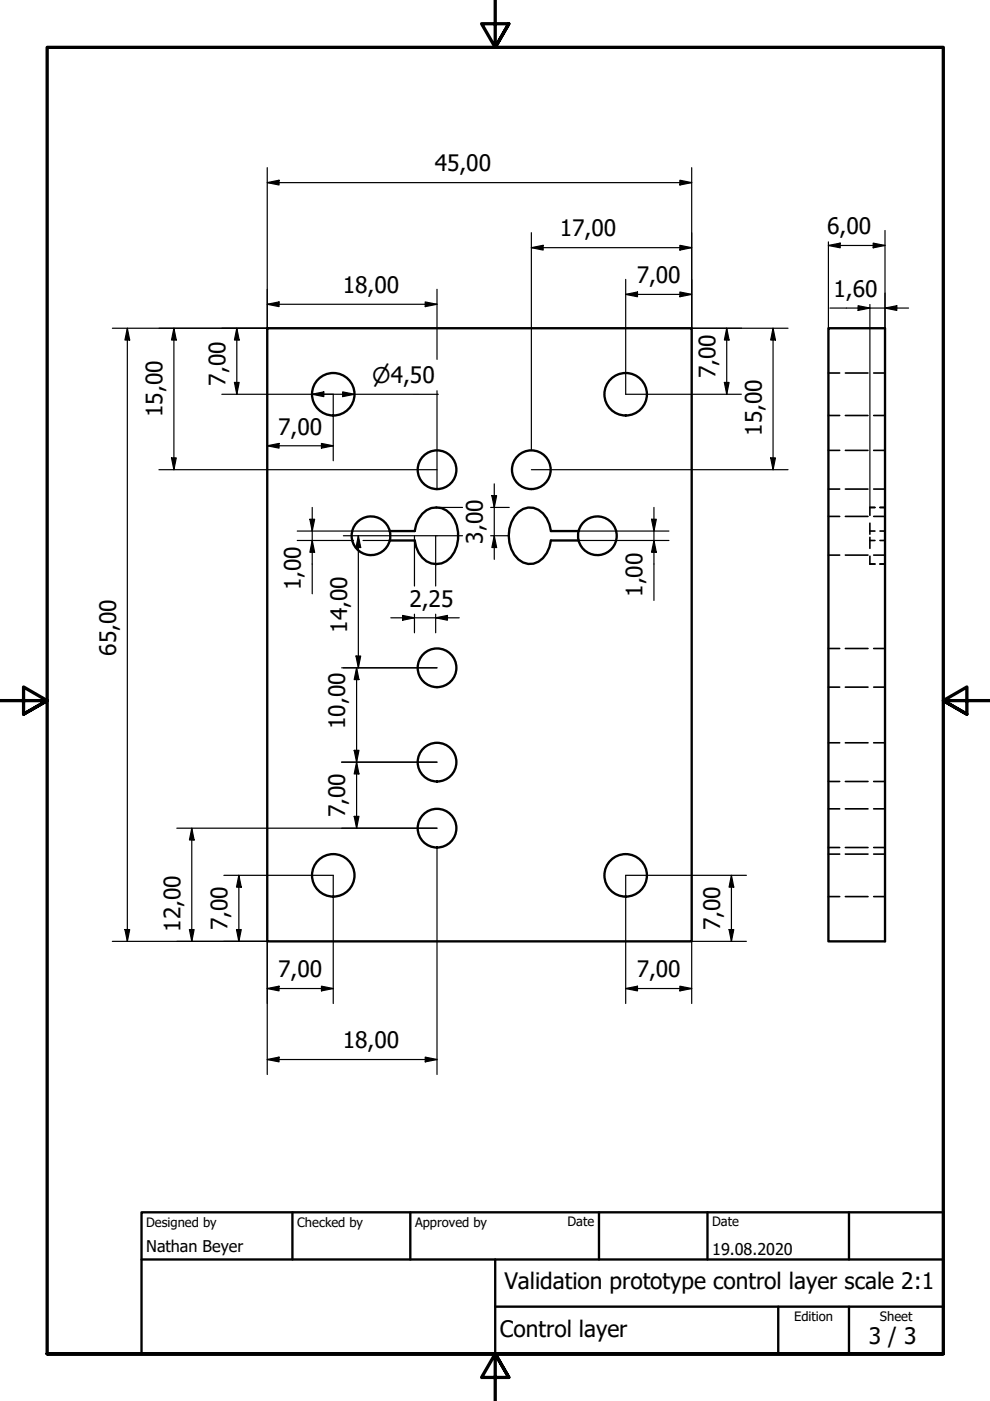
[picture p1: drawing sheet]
<svg xmlns="http://www.w3.org/2000/svg" width="210mm" height="297mm" viewBox="0 0 210 297" stroke-linecap="round" stroke-linejoin="round" font-family="sans-serif">
<!-- layer: Visible (ISO) -->
<g fill="none" stroke="#000" stroke-width=".5">
<path d="M56.7 69.6h90v130h-90zM175.6 69.6h12v130h-12zM82.6 112.6h5.3a5 5 0 0 1 4.6-5 4.6 4.6 0 0 1 4.4 3.8 6.9 6.9 0 0 1-2.2 7.6 4.1 4.1 0 0 1-5.9-1.8l-.6-1.2-.3-1.4h-5.3M82.6 112.6a4.1 4.1 0 0 0-6.3-2.4 4.1 4.1 0 0 0 0 6.8 4.1 4.1 0 0 0 6.3-2.4M82.6 112.6l.2 1.2-.2 .8M122.7 112.6h-5.9a5.6 5.6 0 0 0-3.7-4.9 4.2 4.2 0 0 0-4.7 3 7.2 7.2 0 0 0 1.5 7.9 3.8 3.8 0 0 0 6-1.3l.6-1.3 .3-1.4h5.9"/>
<circle cx="70.7" cy="83.6" r="4.5"/>
<circle cx="92.7" cy="99.6" r="4.1"/>
<circle cx="112.7" cy="99.6" r="4.1"/>
<circle cx="132.7" cy="83.6" r="4.5"/>
<circle cx="126.7" cy="113.6" r="4.1"/>
<circle cx="92.7" cy="141.6" r="4.1"/>
<circle cx="92.7" cy="175.6" r="4.1"/>
<circle cx="92.7" cy="161.6" r="4.1"/>
<circle cx="70.7" cy="185.6" r="4.5"/>
<circle cx="132.7" cy="185.6" r="4.5"/>
</g>
<!-- layer: Hidden (ISO) -->
<g fill="none" stroke="#000" stroke-width=".35">
<path d="M175.6 79.1h2.4M179.2 79.1h4.8M185.2 79.1h2.4M175.6 88.1h2.4M175.6 95.5h2.4M179.2 88.1h4.8M179.2 95.5h4.8M185.2 88.1h2.4M185.2 95.5h2.4M175.6 117.7h2.4M175.6 109.5h2.4M175.6 103.7h2.4"/>
<path d="M179.2 117.7h4.8M179.2 109.5h4.8M179.2 103.7h4.8M184.4 114.6h1.1M184.4 110.9v2.4M184.4 113.9v2.4M184.4 117.9v1.7h1.1M184.4 112.6h1.1M185.2 117.7h2.4M185.2 109.5h2.4M185.2 103.7h2.4M185.5 107.6h-1.1v1.7"/>
<path d="M186.6 114.6h1M186.6 112.6h1M186.6 107.6h1M186.6 119.6h1M175.6 137.5h2.4M179.2 137.5h4.8M185.2 137.5h2.4M175.6 157.5h2.4M175.6 145.7h2.4M179.2 157.5h4.8M179.2 145.7h4.8M185.2 157.5h2.4"/>
<path d="M185.2 145.7h2.4M175.6 165.7h2.4M175.6 179.7h2.4M175.6 171.5h2.4M179.2 165.7h4.8M179.2 179.7h4.8M179.2 171.5h4.8M185.2 165.7h2.4M185.2 179.7h2.4M185.2 171.5h2.4M175.6 190.1h2.4M175.6 181.1h2.4"/>
<path d="M179.2 190.1h4.8M179.2 181.1h4.8M185.2 190.1h2.4M185.2 181.1h2.4"/>
</g>
<!-- layer: Border (ISO) -->
<path d="M105 0v10l-2.9-5h5.8l-2.9 5 2.9-5M0 148.5h10l-5-2.8v5.7l5-2.9-5 2.9M210 148.5h-10l5-2.8v5.7l-5-2.9 5 2.9M10 287v-277h190v277h-190h190M107.9 292l-2.9-5 2.9 5h-5.8l2.9-5v10" fill="none" stroke="#000" stroke-width=".7"/>
<!-- layer: Title (ISO) -->
<path d="M30 257h170v30h-170zM62 257v10M87 257v10M127 257v10M150 257v10M180 257v10M30 267h170M105 277h95M105 267v20M165 277v10M180 277v10" fill="none" stroke="#000" stroke-width=".5"/>
<!-- layer: Dimension (ISO) -->
<g fill="none" stroke="#000" stroke-width=".25">
<path d="M56.7 38.7l2.5-.5v1zM56.7 38.7h90M56.7 35.5v34.1h-32.9M144.2 38.2l2.5 .5-2.5 .5zM146.7 35.5v34.1h20.4M112.7 52.5l2.5-.5v1zM112.7 52.5h34M112.7 49.3v46.2M132.7 59.2v24.4h24.5M144.2 52l2.5 .5-2.5 .5zM175.6 52l2.5-.5v1zM175.6 52h12"/>
<path d="M175.6 51.3v18.3M185.1 51.5l2.5 .5-2.5 .5zM187.6 48.9v20.7M27 69.6l.5 2.5h-1zM27 69.6v130M36.9 69.6l.5 2.5h-1zM36.9 69.6v30M50.2 69.6l.5 2.5h-1zM50.2 69.6v14M56.7 64.5l2.5-.5v1zM56.7 64.5h36M90.2 64l2.5 .5-2.5 .5z"/>
<path d="M92.7 61.3v14.9M132.7 62.4l2.5-.5v1zM132.7 62.4h14M144.2 61.9l2.5 .5-2.5 .5zM154.1 69.6l.5 2.5h-1zM154.1 69.6v14M163.9 69.6l.5 2.5h-1zM163.9 69.6v30M176 65.3h16.6M181.9 64.8l2.5 .5-2.5 .5zM184.4 64.6v43M187.6 65.3l2.5-.5v1z"/>
<path d="M33.7 99.6h59M36.4 97.1h1l-.5 2.5zM47 83.6h23.7v14.1M49.7 81.1h1l-.5 2.5zM56.7 94.5l2.5-.5v1zM56.7 94.5h14M66.2 83.6l2.5-.5v1zM68.2 94l2.5 .5-2.5 .5zM68.7 83.6h24.2M72.7 83.1l2.5 .5-2.5 .5zM92.7 82.8v20.9M112.7 99.6h54.4"/>
<path d="M153.6 81.1h1l-.5 2.5zM163.4 97.1h1l-.5 2.5zM63 112.6h19.6M63 114.6h12M65.7 110.1h1l-.5 2.5zM66.2 114.6l.5 2.5h-1zM66.2 107.6v18.3M72.8 113.6h25.3M76 113.6l.5 2.5h-1zM76 113.6v28M77 114.6h5.6M87.9 113.6v10.7"/>
<path d="M92.4 113.6v10.7M92.7 107.6h5.4M104 107.6h4M104 113.6h4M104.3 105.1h1l-.5 2.5zM104.8 113.6l.5 2.5h-1zM104.8 102.6v16M122.7 112.6h19.1M122.7 114.6h19.1M138.1 110.1h1l-.4 2.5zM138.7 114.6l.4 2.5h-1zM138.7 107.6v19.7"/>
<path d="M75.5 139.1h1l-.5 2.5zM82.9 131h14.5M85.4 130.5l2.5 .5-2.5 .5zM87.9 130.2v4M92.4 131l2.5-.5v1zM92.4 130.2v4M72.4 141.6h20.3M75.1 159.1h1l-.5 2.5zM75.6 141.6l.5 2.5h-1zM75.6 141.6v34M37.5 175.6h55.2M40.7 175.6l.5 2.5h-1z"/>
<path d="M40.7 175.6v24M72.4 161.6h20.3M75.1 173.1h1l-.5 2.5zM75.6 161.6l.5 2.5h-1zM92.7 179.7v48.1M23.8 199.6h32.9v28.2M26.5 197.1h1l-.5 2.5zM40.2 197.1h1l-.5 2.5zM47.5 185.6h23.2v27.2M50.1 197.1h1l-.5 2.5zM50.6 185.6l.5 2.5h-1zM50.6 185.6v14"/>
<path d="M154.6 197.1h1l-.5 2.5zM155.1 185.6l.5 2.5h-1zM155.1 185.6v14M158.3 199.6h-11.6v13.2M158.3 185.6h-25.6v27.2M56.7 209.6l2.5-.5v1zM56.7 209.6h14M68.2 209.1l2.5 .5-2.5 .5zM132.7 209.6l2.5-.5v1zM132.7 209.6h14M144.2 209.1l2.5 .5-2.5 .5zM56.7 224.6l2.5-.5v1z"/>
<path d="M56.7 224.6h36M90.2 224.1l2.5 .5-2.5 .5z"/>
</g>
<g fill="#000">
<path d="M56.7 38.7l2.5-.5v1z" fill-rule="evenodd"/>
<path d="M144.2 38.2l2.5 .5-2.5 .5z" fill-rule="evenodd"/>
<path d="M112.7 52.5l2.5-.5v1z" fill-rule="evenodd"/>
<path d="M144.2 52l2.5 .5-2.5 .5z" fill-rule="evenodd"/>
<path d="M175.6 52l2.5-.5v1z" fill-rule="evenodd"/>
<path d="M185.1 51.5l2.5 .5-2.5 .5z" fill-rule="evenodd"/>
<path d="M27 69.6l.5 2.5h-1z" fill-rule="evenodd"/>
<path d="M36.9 69.6l.5 2.5h-1z" fill-rule="evenodd"/>
<path d="M50.2 69.6l.5 2.5h-1z" fill-rule="evenodd"/>
<path d="M56.7 64.5l2.5-.5v1z" fill-rule="evenodd"/>
<path d="M90.2 64l2.5 .5-2.5 .5z" fill-rule="evenodd"/>
<path d="M132.7 62.4l2.5-.5v1z" fill-rule="evenodd"/>
<path d="M144.2 61.9l2.5 .5-2.5 .5z" fill-rule="evenodd"/>
<path d="M154.1 69.6l.5 2.5h-1z" fill-rule="evenodd"/>
<path d="M163.9 69.6l.5 2.5h-1z" fill-rule="evenodd"/>
<path d="M181.9 64.8l2.5 .5-2.5 .5z" fill-rule="evenodd"/>
<path d="M187.6 65.3l2.5-.5v1z" fill-rule="evenodd"/>
<path d="M36.4 97.1h1l-.5 2.5z" fill-rule="evenodd"/>
<path d="M49.7 81.1h1l-.5 2.5z" fill-rule="evenodd"/>
<path d="M56.7 94.5l2.5-.5v1z" fill-rule="evenodd"/>
<path d="M68.2 94l2.5 .5-2.5 .5z" fill-rule="evenodd"/>
<path d="M66.2 83.6l2.5-.5v1z" fill-rule="evenodd"/>
<path d="M72.7 83.1l2.5 .5-2.5 .5z" fill-rule="evenodd"/>
<path d="M153.6 81.1h1l-.5 2.5z" fill-rule="evenodd"/>
<path d="M163.4 97.1h1l-.5 2.5z" fill-rule="evenodd"/>
<path d="M65.7 110.1h1l-.5 2.5z" fill-rule="evenodd"/>
<path d="M66.2 114.6l.5 2.5h-1z" fill-rule="evenodd"/>
<path d="M76 113.6l.5 2.5h-1z" fill-rule="evenodd"/>
<path d="M104.3 105.1h1l-.5 2.5z" fill-rule="evenodd"/>
<path d="M104.8 113.6l.5 2.5h-1z" fill-rule="evenodd"/>
<path d="M138.1 110.1h1l-.4 2.5z" fill-rule="evenodd"/>
<path d="M138.7 114.6l.4 2.5h-1z" fill-rule="evenodd"/>
<path d="M75.5 139.1h1l-.5 2.5z" fill-rule="evenodd"/>
<path d="M85.4 130.5l2.5 .5-2.5 .5z" fill-rule="evenodd"/>
<path d="M92.4 131l2.5-.5v1z" fill-rule="evenodd"/>
<path d="M75.1 159.1h1l-.5 2.5z" fill-rule="evenodd"/>
<path d="M75.6 141.6l.5 2.5h-1z" fill-rule="evenodd"/>
<path d="M40.7 175.6l.5 2.5h-1z" fill-rule="evenodd"/>
<path d="M75.1 173.1h1l-.5 2.5z" fill-rule="evenodd"/>
<path d="M75.6 161.6l.5 2.5h-1z" fill-rule="evenodd"/>
<path d="M26.5 197.1h1l-.5 2.5z" fill-rule="evenodd"/>
<path d="M40.2 197.1h1l-.5 2.5z" fill-rule="evenodd"/>
<path d="M50.1 197.1h1l-.5 2.5z" fill-rule="evenodd"/>
<path d="M50.6 185.6l.5 2.5h-1z" fill-rule="evenodd"/>
<path d="M154.6 197.1h1l-.5 2.5z" fill-rule="evenodd"/>
<path d="M155.1 185.6l.5 2.5h-1z" fill-rule="evenodd"/>
<path d="M56.7 209.6l2.5-.5v1z" fill-rule="evenodd"/>
<path d="M68.2 209.1l2.5 .5-2.5 .5z" fill-rule="evenodd"/>
<path d="M132.7 209.6l2.5-.5v1z" fill-rule="evenodd"/>
<path d="M144.2 209.1l2.5 .5-2.5 .5z" fill-rule="evenodd"/>
<path d="M56.7 224.6l2.5-.5v1z" fill-rule="evenodd"/>
<path d="M90.2 224.1l2.5 .5-2.5 .5z" fill-rule="evenodd"/>
</g>
<g font-size="4.8">
<text x="92.2" y="36.3">45,00</text>
<text x="118.7" y="50.1">17,00</text>
<text x="175.4" y="49.7">6,00</text>
<text x="72.7" y="62.1">18,00</text>
<text x="135" y="60">7,00</text>
<text x="176.7" y="62.9">1,60</text>
<text x="47.8" y="81.8" transform="rotate(-90 47.8 81.8)">7,00</text>
<text x="151.7" y="80.2" transform="rotate(-90 151.7 80.2)">7,00</text>
<text x="34.5" y="88.4" transform="rotate(-90 34.5 88.4)">15,00</text>
<text x="59" y="92.1">7,00</text>
<text x="161.5" y="92.4" transform="rotate(-90 161.5 92.4)">15,00</text>
<text x="102.4" y="115.3" transform="rotate(-90 102.4 115.3)">3,00</text>
<text x="63.8" y="125.1" transform="rotate(-90 63.8 125.1)">1,00</text>
<text x="86.8" y="128.6">2,25</text>
<text x="136.2" y="126.5" transform="rotate(-90 136.2 126.5)">1,00</text>
<text x="73.6" y="134.2" transform="rotate(-90 73.6 134.2)">14,00</text>
<text x="24.6" y="139" transform="rotate(-90 24.6 139)">65,00</text>
<text x="73.2" y="154.6" transform="rotate(-90 73.2 154.6)">10,00</text>
<text x="73.2" y="173.3" transform="rotate(-90 73.2 173.3)">7,00</text>
<text x="38.3" y="197.6" transform="rotate(-90 38.3 197.6)">12,00</text>
<text x="48.2" y="197.3" transform="rotate(-90 48.2 197.3)">7,00</text>
<text x="152.7" y="197.3" transform="rotate(-90 152.7 197.3)">7,00</text>
<text x="59" y="207.2">7,00</text>
<text x="135" y="207.2">7,00</text>
<text x="72.7" y="222.2">18,00</text>
<text x="107" y="273.4">Validation prototype control layer scale 2:1</text>
<text x="106" y="283.4">Control layer</text>
<text x="184.2" y="285">3 / 3</text>
</g>
<text font-size="4.6" x="78.9" y="81.2">⌀4,50</text>
<g font-size="3.4">
<text x="31" y="265.4">Nathan Beyer</text>
<text x="151" y="266">19.08.2020</text>
</g>
<g font-size="2.7">
<text x="31" y="260.1">Designed by</text>
<text x="63" y="260.1">Checked by</text>
<text x="88" y="260.1">Approved by</text>
<text x="120.3" y="260">Date</text>
<text x="151" y="260">Date</text>
<text x="168.4" y="280.1">Edition</text>
<text x="186.6" y="280.1">Sheet</text>
</g>
</svg>
